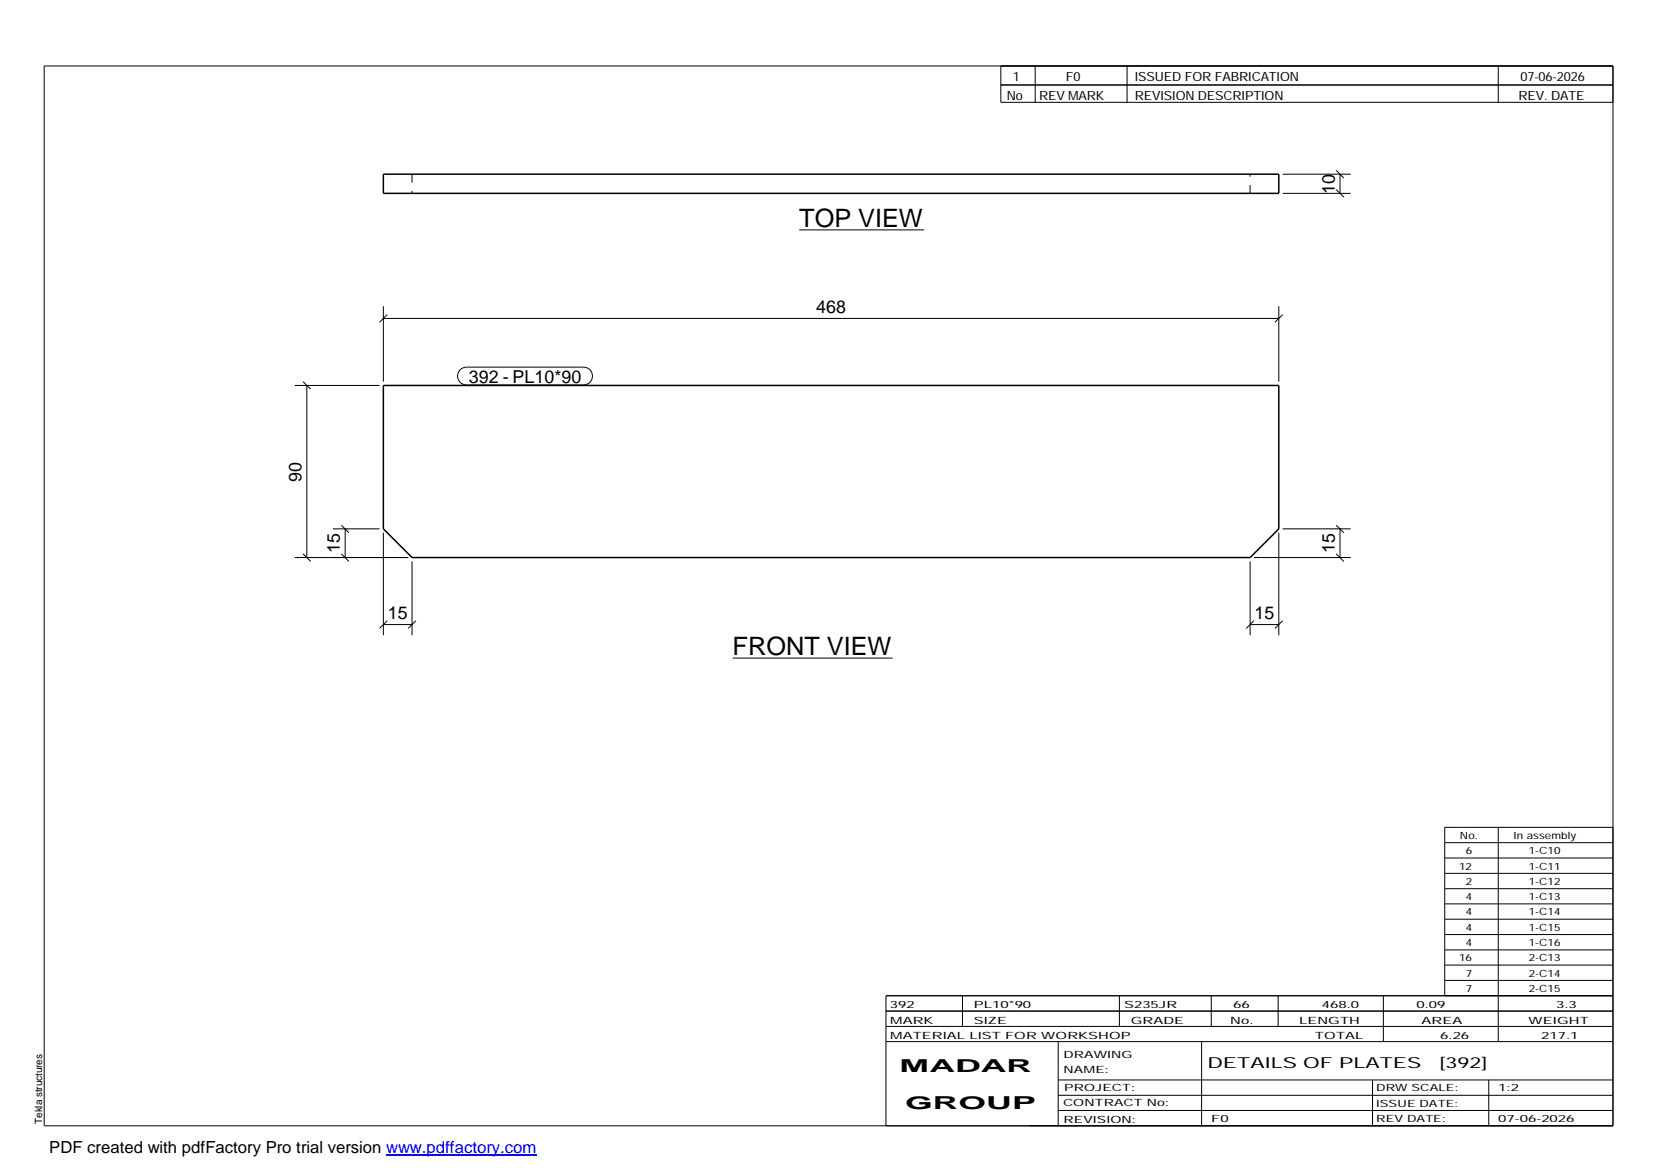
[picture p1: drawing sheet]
<svg xmlns="http://www.w3.org/2000/svg" width="420mm" height="297mm" viewBox="0 0 420 297" stroke-linecap="round" stroke-linejoin="round" font-family="sans-serif">
<path d="M97.3 44.2h227.4v4.9h-227.4zM97.3 97.9h227.4v36.4l-7.3 7.2h-212.8l-7.3-7.2z" fill="none" stroke="#000" stroke-width=".38"/>
<path d="M104.6 44.2v4.9M317.4 49.1v-4.9" fill="none" stroke="#000" stroke-width=".25" stroke-dasharray="2.1 2.1" stroke-linecap="butt"/>
<g fill="none" stroke="#000" stroke-width=".25">
<path d="M11.2 16.7h398.3v269.1h-398.3zM254.1 16.7v9.3h155.4M262.8 16.7v9.3M286.1 16.7v9.3M380.4 16.7v9.3M254.1 21.6h155.4M202.9 58.4h31.7M325.6 49.1h17.3M325.6 44.2h17.3M339.2 48.1l2 2M339.2 43.3l2 1.9M340.2 44.2v4.9"/>
<path d="M97.3 77.8v19.1M98.3 79.9l-1.9 1.9M324.7 77.8v19.1M325.6 79.9l-1.9 1.9M74.8 97.9h21.6M76.9 96.9l2 1.9M77.9 97.9v43.6M97.3 80.8h227.4M116.8 93.8l.8-.4 .8-.2h29.7a2.26 2.26 0 0 1 2.3 2.3 2.26 2.26 0 0 1-2.3 2.2h-29.7a2.27 2.27 0 0 1-2.1-1.4 2.27 2.27 0 0 1 .5-2.5zM84.5 134.3h11.9M86.7 133.3l1.9 1.9M87.6 134.3v7.2"/>
<path d="M97.3 135.2v26.1M324.7 135.2v26.1M325.6 134.3h17.3M339.2 133.3l2 1.9M340.2 134.3v7.2M74.8 141.5h28.8M76.9 140.6l2 1.9M86.7 140.6l1.9 1.9M97.3 158.6h7.3M98.3 157.6l-1.9 1.9M104.6 142.5v18.8M105.6 157.6l-2 1.9"/>
<path d="M317.4 158.6h7.3M317.4 142.5v18.8M318.3 157.6l-1.9 1.9M318.3 141.5h24.6M325.6 157.6l-1.9 1.9M339.2 140.6l2 1.9M186 167.1h40.6M366.8 213.9h42.7M366.8 217.8h42.7M380.4 210v54.4M409.5 210h-42.7v42.8M366.8 221.7h42.7"/>
<path d="M366.8 225.6h42.7M366.8 229.5h42.7M366.8 233.4h42.7M366.8 237.3h42.7M224.9 256.7h184.6M244.3 252.8v7.8M284.2 252.8v7.8M307.5 252.8v7.8M324.5 252.8v7.8M351.2 252.8v11.6M366.8 241.2h42.7M366.8 245h42.7"/>
<path d="M366.8 248.9h42.7M409.5 252.8h-184.6v33M224.9 264.4h184.6M224.9 260.6h184.6M268.6 264.4v21.4M268.6 274.2h140.9M268.6 278.1h140.9M305.1 264.4v21.4M348.4 274.2v11.6M378 274.2v11.6M268.6 281.9h140.9"/>
</g>
<path d="M98 293.3h38.2" fill="none" stroke="#00f" stroke-width=".3"/>
<g font-size="6.4">
<text x="202.9" y="57.6">TOP VIEW</text>
<text x="186" y="166.4">FRONT VIEW</text>
</g>
<g font-size="4.5">
<text x="338.8" y="49.2" transform="rotate(-90 338.8 49.2)">10</text>
<text x="207.2" y="79.4">468</text>
<text x="119" y="97.2">392 - PL10*90</text>
<text x="76.5" y="122.2" transform="rotate(-90 76.5 122.2)">90</text>
<text x="86.2" y="140.4" transform="rotate(-90 86.2 140.4)">15</text>
<text x="338.8" y="140.4" transform="rotate(-90 338.8 140.4)">15</text>
<text x="98.5" y="157.2">15</text>
<text x="318.5" y="157.2">15</text>
<text x="228.4" y="272.3">MADAR</text>
<text x="229.8" y="281.6">GROUP</text>
</g>
<text font-size="4.2" x="12.5" y="292.7">PDF created with pdfFactory Pro trial version www.pdffactory.com</text>
<g font-size="3.9">
<text x="306.5" y="271.3">DETAILS OF PLATES</text>
<text x="365.4" y="271.3">[392]</text>
</g>
<g font-size="3.2">
<text x="257.1" y="20.5">1</text>
<text x="270.6" y="20.5">F0</text>
<text x="288.1" y="20.5">ISSUED FOR FABRICATION</text>
<text x="386" y="20.5">07-06-2026</text>
<text x="255.6" y="25.5">No</text>
<text x="263.8" y="25.5">REV MARK</text>
<text x="288.1" y="25.5">REVISION DESCRIPTION</text>
<text x="385.5" y="25.5">REV. DATE</text>
</g>
<g font-size="2.5">
<text x="370.6" y="213">No.</text>
<text x="384.3" y="213">In assembly</text>
<text x="370.4" y="220.8">12</text>
<text x="372.1" y="216.9">6</text>
<text x="388.1" y="216.9">1-C10</text>
<text x="388.1" y="220.8">1-C11</text>
<text x="372.1" y="224.6">2</text>
<text x="388.1" y="224.6">1-C12</text>
<text x="372.1" y="228.5">4</text>
<text x="372.1" y="232.4">4</text>
<text x="388.1" y="228.5">1-C13</text>
<text x="388.1" y="232.4">1-C14</text>
<text x="372.1" y="236.3">4</text>
<text x="388.1" y="236.3">1-C15</text>
<text x="370.4" y="244.1">16</text>
<text x="372.1" y="240.2">4</text>
<text x="388.1" y="240.2">1-C16</text>
<text x="388.1" y="244.1">2-C13</text>
<text x="372.1" y="247.9">7</text>
<text x="372.1" y="251.8">7</text>
<text x="388.1" y="247.9">2-C14</text>
<text x="388.1" y="251.8">2-C15</text>
<text x="225.9" y="255.9">392</text>
<text x="247.3" y="255.9">PL10*90</text>
<text x="285.4" y="255.9">S235JR</text>
<text x="313.1" y="255.9">66</text>
<text x="335.6" y="255.9">468.0</text>
<text x="359.6" y="255.9">0.09</text>
<text x="395.1" y="255.9">3.3</text>
<text x="226" y="263.7">MATERIAL LIST FOR WORKSHOP</text>
<text x="226" y="259.9">MARK</text>
<text x="247.2" y="259.9">SIZE</text>
<text x="287.1" y="259.9">GRADE</text>
<text x="312.3" y="259.9">No.</text>
<text x="329.8" y="259.9">LENGTH</text>
<text x="333.8" y="263.7">TOTAL</text>
<text x="360.9" y="259.9">AREA</text>
<text x="365.6" y="263.7">6.26</text>
<text x="388.1" y="259.9">WEIGHT</text>
<text x="391.3" y="263.7">217.1</text>
<text x="270" y="268.5">DRAWING</text>
<text x="270" y="272.5">NAME:</text>
<text x="269.9" y="280.9">CONTRACT No:</text>
<text x="270.2" y="277">PROJECT:</text>
<text x="349.4" y="277.1">DRW SCALE:</text>
<text x="349.4" y="281">ISSUE DATE:</text>
<text x="380.4" y="277.1">1:2</text>
<text x="10.7" y="285.4" transform="rotate(-90 10.7 285.4)">Tekla structures</text>
<text x="270" y="285">REVISION:</text>
<text x="307.5" y="284.8">F0</text>
<text x="349.4" y="284.8">REV DATE:</text>
<text x="380.4" y="284.8">07-06-2026</text>
</g>
</svg>
